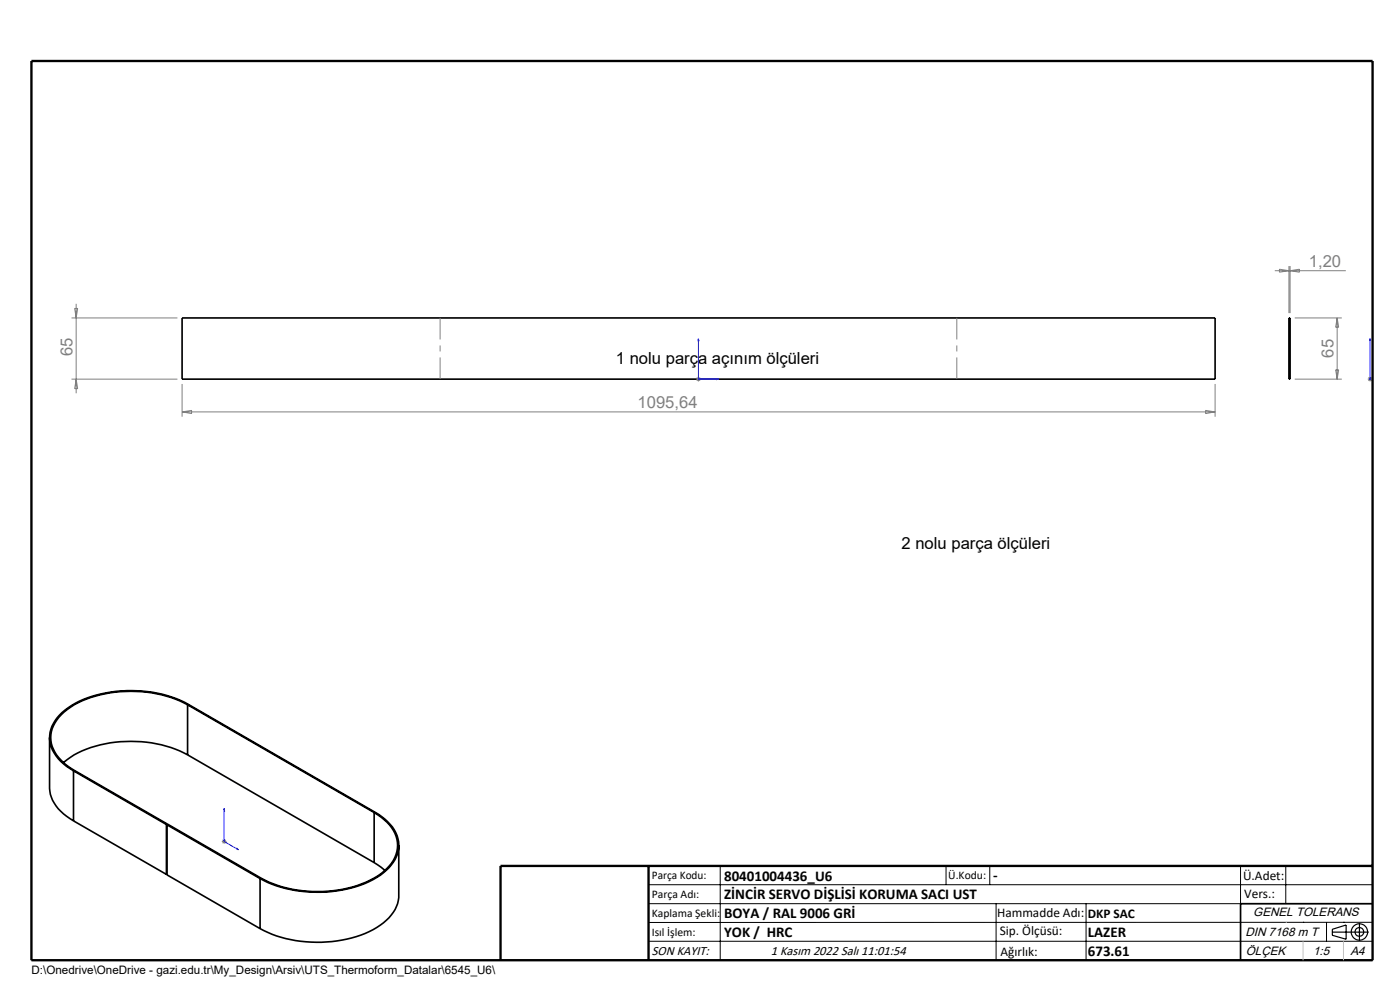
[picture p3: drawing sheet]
<svg xmlns="http://www.w3.org/2000/svg" width="297mm" height="210mm" viewBox="0 0 297 210" stroke-linecap="round" stroke-linejoin="round" font-family="sans-serif">
<g fill="none" stroke="#000" stroke-width=".35">
<path d="M38.6 67.4h219.2v13h-219.2zM273.4 67.4h.3v13h-.3zM10.5 156.4v10.7a8.2 8.2 0 0 0 4.3 6.5l.8 .5M39.8 149.5a26.8 26.8 0 0 0-24.1 0 9.2 9.2 0 0 0-4.9 6.3 7.5 7.5 0 0 0 3.5 6.6l1.4 1M39.8 149.5l39.6 22.9M39.8 149.5v10.6M40 149.4a26.8 26.8 0 0 0-24.8 .2 8.4 8.4 0 0 0-4.7 7 8.8 8.8 0 0 0 5.1 6.9M40 149.4l-.2 .1M40 149.4l39.6 22.9M15.6 163.5l19.7 11.4M15.6 174.1l19.7 11.4M15.6 163.5v10.6"/>
<path d="M15.7 163.4l19.8 11.4M15.7 163.4l-.1 .1M35.3 174.9v10.6M35.4 174.9v10.7l19.8 11.4M35.4 174.9l19.8 11.5M35.4 174.9l.2-.1 19.8 11.5M35.5 174.8l-.2 .1M35.5 174.8v.1M39.8 160.1a26.8 26.8 0 0 0-24.1 0l-2.2 1.7M39.8 160.1l39.6 22.9M79.4 172.4a8.9 8.9 0 0 1 4.9 6.3 7.3 7.3 0 0 1-3.4 6.6 25.2 25.2 0 0 1-19 3.3l-3-.8-1.9-.7-1.6-.8M79.4 172.4v10.6"/>
<path d="M79.6 172.3a9.4 9.4 0 0 1 5 6.2 7.3 7.3 0 0 1-3.2 6.6 24 24 0 0 1-16.5 4.1 24 24 0 0 1-9.7-2.8M79.6 172.3l-.2 .1M84.6 179.3v10.6a8.4 8.4 0 0 1-4.7 6.8 27 27 0 0 1-21.2 1.8l-3.5-1.5M35.4 185.4l-.1 .1M55.2 186.4v10.6M55.4 186.3l-.2 .1M79.4 183l2.3 1.6M291.2 191.7h-28v12"/>
</g>
<g fill="none" stroke="#000" stroke-width=".25">
<path d="M282.6 197.7h7.8M282.6 197.1l3-.9v3l-3-.8zM288.4 195.8v3.8M106.2 203.7h185"/>
<circle cx="288.4" cy="197.7" r="1.74"/>
<circle cx="288.4" cy="197.7" r=".93"/>
</g>
<path d="M148.2 71.9l.1 .4h-.2zM148.2 71.9v8.5h4.2M290.7 71.9v.4v-.4M290.7 71.9v8.5M152 80.3l.4 .1-.4 .1zM290.7 80.3v.2zM290.7 80.4h.1M47.6 171.5v.4l-.1-.1zM47.6 171.5v7l3 1.8M50.3 180l.3 .3-.3-.1z" fill="none" stroke="#00f" stroke-width=".21"/>
<g fill="none" stroke="#808080" stroke-width=".21">
<path d="M270.4 57.4h15.1M271.4 57.1l2 .3-2 .3zM273.4 56.4v10M273.7 56.4v10M273.7 57.4l2-.3v.6zM15.2 67.4h22.4M15.8 65.4h.7l-.3 2zM16.2 64.4v19M148.2 79.9v1M274.7 67.4h10M283.4 78.4h.6l-.3 2zM283.7 67.4v13"/>
<path d="M283.7 67.4l.3 2h-.6zM290.7 79.9v1M15.2 80.4h22.4M16.2 80.4l.3 2h-.7zM38.6 81.4v7M38.6 87.4h219.2M38.6 87.4l2-.3v.6zM147.7 80.4h1M147.8 80.1l.7 .7M148.5 80.1l-.7 .7M255.8 87.1l2 .3-2 .3zM257.8 81.4v7"/>
<path d="M274.7 80.4h10M290.2 80.4h1M290.3 80.1l.7 .7M291 80.1l-.7 .7M47.1 178.5h.9M47.2 178.1l.7 .7M47.6 178v1M47.9 178.1l-.7 .7"/>
</g>
<g fill="none" stroke="#000" stroke-width=".21">
<path d="M137.6 187.7h153.6M137.6 191.7h153.6M137.6 199.7h153.6M152.8 183.7v20M200.7 183.7v4M210 183.7v4M211.3 191.7v12M230.4 191.7v12M263.2 183.7v20M272.8 183.7v8M276.4 195.6h.1M281.4 195.6v4.1"/>
<path d="M285 195.6h.1M291.2 195.6l-153.6 .1"/>
</g>
<path d="M6.7 12.9h284.5v190.8h-284.5zM137.6 183.7v20M291.2 183.7h-185v20" fill="none" stroke="#000" stroke-width=".5"/>
<path d="M93.4 67.4v13M203 67.4v13" fill="none" stroke="#808080" stroke-width=".21" stroke-dasharray="15.2 1.3 1.3 1.3" stroke-dashoffset="10.6" stroke-linecap="butt"/>
<path d="M276.4 199.7v4M285 199.7v4" fill="none" stroke="#c0c0c0" stroke-width=".21"/>
<path d="M272.8 195.6h.1" fill="none" stroke="#c0c0c0" stroke-width=".25"/>
<g fill="#00f">
<path d="M50.3 180l.3 .3-.3-.1zM47.6 171.5v.4l-.1-.1zM152 80.3l.4 .1-.4 .1zM148.2 71.9l.1 .4h-.2z"/>
<path d="M290.7 80.3v.2zM290.7 71.9v.4z"/>
</g>
<g font-size="3.5" fill="#808080">
<text x="277.7" y="56.6">1,20</text>
<text x="15.4" y="75.5" transform="rotate(-90 15.4 75.5)">65</text>
<text x="282.9" y="75.9" transform="rotate(-90 282.9 75.9)">65</text>
<text x="135.3" y="86.6">1095,64</text>
</g>
<g font-size="3.5">
<text x="130.7" y="77.3">1 nolu parça açınım ölçüleri</text>
<text x="191.3" y="116.4">2 nolu parça ölçüleri</text>
</g>
<g font-size="3.2">
<text x="153.6" y="186.8">80401004436_U6</text>
<text x="153.6" y="190.8">ZİNCİR SERVO DİŞLİSİ KORUMA SACI UST</text>
<text x="210.7" y="186.6">-</text>
<text x="153.6" y="194.8">BOYA / RAL 9006 GRİ</text>
<text x="153.6" y="198.8">YOK / HRC</text>
<text x="230.8" y="198.7">LAZER</text>
<text x="230.8" y="202.8">673.61</text>
</g>
<g font-size="2.8">
<text x="263.7" y="186.7">Ü.Adet:</text>
<text x="263.9" y="190.5">Vers.:</text>
<text x="211.5" y="194.5">Hammadde Adı:</text>
<text x="230.8" y="194.7">DKP SAC</text>
<text x="138.3" y="202.6">SON KAYIT:</text>
<text x="163.5" y="202.6">1 Kasım 2022 Salı 11:01:54</text>
<text x="212.1" y="198.4">Sip. Ölçüsü:</text>
<text x="212.2" y="202.7">Ağırlık:</text>
</g>
<g font-size="2.6">
<text x="265.9" y="194.4">GENEL TOLERANS</text>
<text x="264.2" y="198.5">DIN 7168 m T</text>
<text x="264.3" y="202.6">ÖLÇEK</text>
<text x="278.5" y="202.6">1:5</text>
<text x="286.5" y="202.6">A4</text>
</g>
<g font-size="2.5">
<text x="138.3" y="186.4">Parça Kodu:</text>
<text x="138.3" y="190.5">Parça Adı:</text>
<text x="201.2" y="186.5">Ü.Kodu:</text>
<text x="138.3" y="194.5">Kaplama Şekli:</text>
<text x="138.3" y="198.6">Isıl İşlem:</text>
<text x="6.7" y="206.7">D:\Onedrive\OneDrive - gazi.edu.tr\My_Design\Arsiv\UTS_Thermoform_Datalar\6545_U6\</text>
</g>
</svg>
